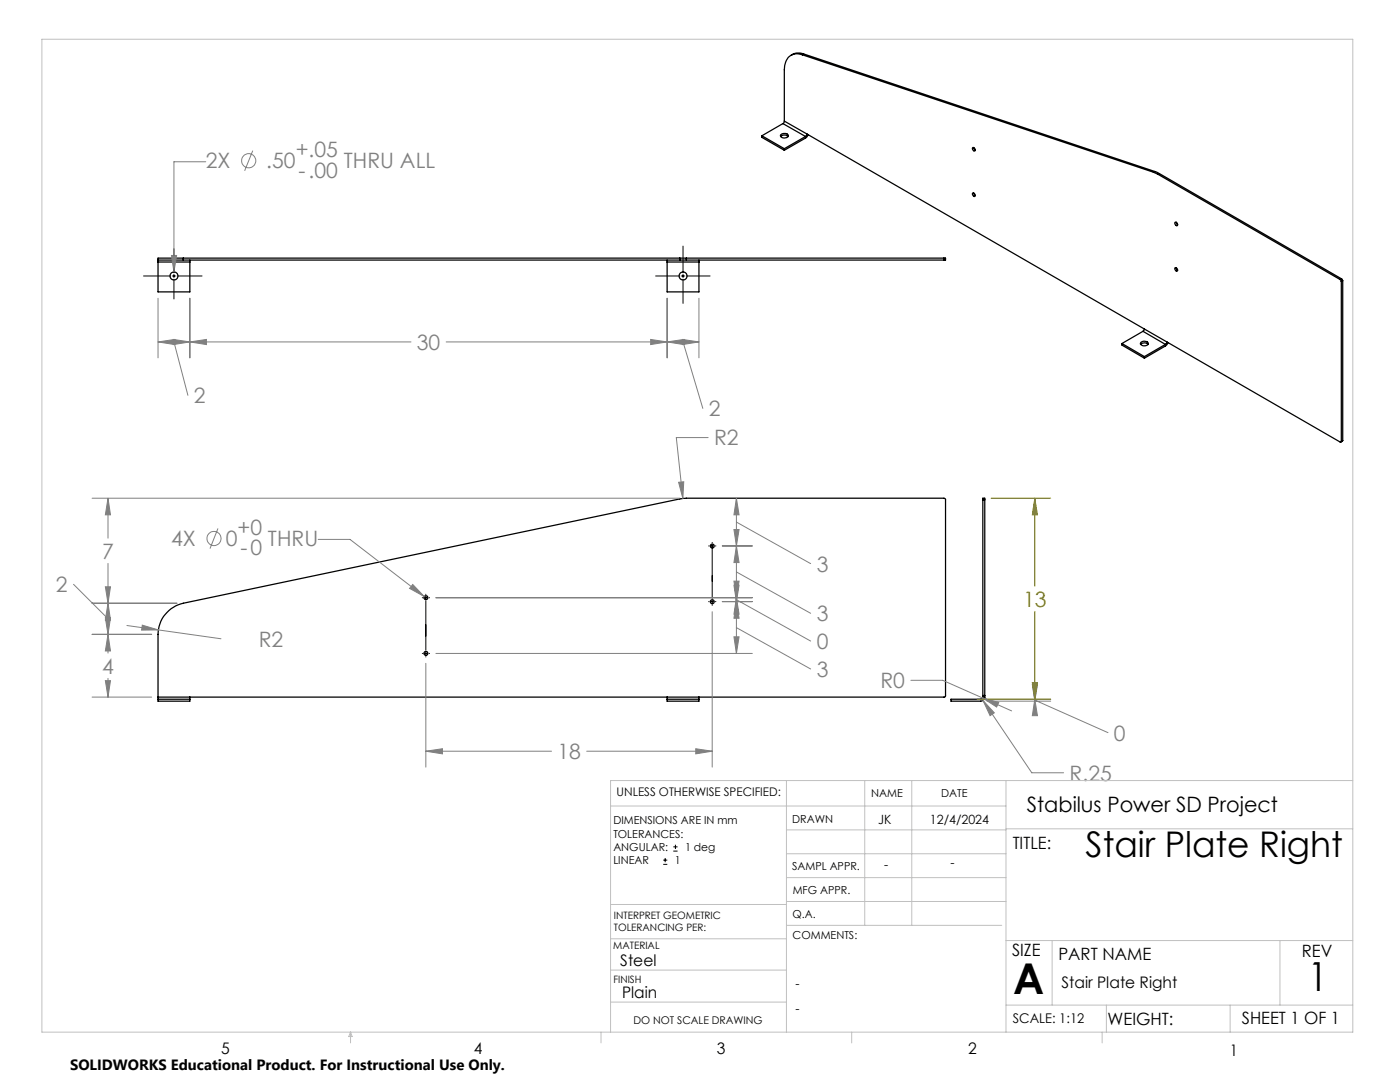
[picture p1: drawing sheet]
<svg xmlns="http://www.w3.org/2000/svg" width="279mm" height="216mm" viewBox="0 0 279 216" stroke-linecap="round" stroke-linejoin="round" font-family="sans-serif">
<g fill="none" stroke="#000" stroke-width=".25">
<path d="M160.1 10.9a2.55 2.55 0 0 0-3.5 2.6l-.1 10.7M160.1 10.9l70.1 23.5M160.4 10.8a2.53 2.53 0 0 0-2.5 .2M160.4 10.8l-.3 .1M160.4 10.8l70.1 23.4M152 27.1l4.5 2.6M152 27.1v.3l4.5 2.6M155.8 27.2a1.09 1.09 0 0 1 1.5 0M155.8 26.9a.91 .91 0 0 1 1.5 .3 .91 .91 0 0 1-1.5-.2zM156.2 24.7l4.6 2.5M156.2 24.7l-4.2 2.4M156.5 24.2l-.3 .5"/>
<path d="M156.5 24.2l4.5 2.5M156.5 29.7v.3M160.8 27.2l-4.3 2.5M161 26.7l-.2 .5M161 26.7l67.4 39M161.3 26.9l-.5 .7-4.3 2.4M194.1 29.5a.36 .36 0 0 1 .4 .2 .36 .36 0 0 1-.1 .4l-.3-.3zM194.1 38.6a.37 .37 0 0 1 .5 .2 .37 .37 0 0 1-.2 .4l-.3-.3zM194.3 29.5l.3 .5M194.3 38.5l.3 .5M230.2 34.4l.9 .4M230.5 34.2l.9 .4"/>
<path d="M230.5 34.2l-.3 .2M231.1 34.8l36.3 21M231.4 34.6l-.3 .2M231.4 34.6l36.3 21M31.5 51.9h5.1M31.5 51.9v.4M31.5 52.3v5.9h6.4v-5.9M31.5 52.3h6.4M36.6 51.5h-5.1v.4M36.6 51.5h99.1M36.6 51.9h99.1M36.6 51.5v.4"/>
<path d="M37.9 51.9v.4M133.1 51.9v.4M133.1 52.3v5.9h6.4v-5.9M133.1 52.3h6.4M135.7 51.5h1.3M135.7 51.9h1.3M135.7 51.5v.4M137 51.5v.4M137 51.5h51.4M137 51.9h51.4M139.5 51.9v.4M188.4 51.5h.3v.4h-.3"/>
<path d="M188.4 51.5v.4M234.5 44.4a.39 .39 0 0 1 .4 .2 .39 .39 0 0 1-.1 .4l-.2-.2zM234.5 53.4a.39 .39 0 0 1 .4 .2 .39 .39 0 0 1-.1 .5l-.2-.2zM234.7 44.3l.3 .5M234.7 53.4l.3 .5M267.4 55.8l.3 .4M267.7 56.2v31.9M267.7 55.6l.3 .4M267.7 55.6l-.3 .2M268 56l-.3 .2M268 56v31.9M223.9 68.5l4.5 2.7"/>
<path d="M223.9 68.5v.4l4.5 2.6M227.6 68.4a.9 .9 0 0 1 1.6 .3 1.01 1.01 0 0 1-1.6-.1zM227.6 68.7a1.09 1.09 0 0 1 1.5 0M228.1 66.1l-4.2 2.4M228.1 66.1l4.5 2.6M228.4 65.7l-.3 .4M228.4 65.7l4.5 2.5M228.4 71.2v.3M232.6 68.7l-4.2 2.5M232.9 68.2l34.5 20h.2l.1-.1M232.9 68.2l-.3 .5M233.1 68.4l-.5 .6-4.2 2.5"/>
<path d="M196.1 99.7v-.3h.4v.3M196.1 99.7h.4M196.1 99.7v39.1M196.5 99.7v39.1M268 87.9l-.4 .3M268 87.9l-.3 .2M31.5 139.1v.4M31.5 139.5h6.4M31.5 139.5v.4h6.4v-.4M33.3 122.2l.8-.7 1-.6 1.5-.5 99.7-21h52.1l.3 .2v39.3l-.2 .2h-157v-12.5a6.4 6.4 0 0 1 1.8-4.4zM37.9 139.1v.4M133.1 139.1v.4"/>
<path d="M133.1 139.5h6.4M133.1 139.5v.4h6.4v-.4M139.5 139.1v.4M196.1 138.8v.3M196.1 139.1v.2l-.4 .2h-5.9v.4h5.9a.85 .85 0 0 0 .8-.8M196.1 139.1h.4M196.1 138.8h.4M196.5 138.8v.3"/>
<circle cx="34.7" cy="55.1" r=".81"/>
<circle cx="136.3" cy="55.1" r=".81"/>
<circle cx="85" cy="119.3" r=".39"/>
<circle cx="142.2" cy="109" r=".39"/>
<circle cx="85" cy="130.4" r=".39"/>
<circle cx="142.2" cy="120.1" r=".39"/>
</g>
<g fill="none" stroke="#808080" stroke-width=".2">
<path d="M41.1 32.3h-6.4v22M50.4 30.1l-1.6 4M31.5 59.5v11.9M34.2 51h1l-.5 3.3zM37.9 59.5v11.9M133.1 59.5v11.9M139.5 59.5v11.9M31.5 68.2l3.4-.5v1.1zM31.5 68.2h50.5M34.6 67.7l3.3 .5-3.3 .6zM34.7 68.2l2.8 10.7M37.9 68.2l3.3-.5v1.1z"/>
<path d="M89 68.2h50.5M129.9 67.7l3.2 .5-3.2 .6zM133.1 68.2l3.4-.5v1.1zM136.2 67.7l3.3 .5-3.3 .6zM136.3 68.2l4 13.3M18.4 99.4h117.3M21.6 99.4l.4 3.3h-1zM21.6 99.4v8M135.4 96.2l1.1-.1-.2 3.3zM141.3 87.3h-6.3l1.3 12.1M147 99.4l.5 3.3h-1zM147 99.4v31"/>
<path d="M14.7 116.6l6.9 6.9M21 117.1h1l-.4 3.3zM21.6 112.4v17.9M43.5 105.4l-1.6 4.1M63.5 107.6h6.3l14.9 11.4M82.4 116.6l2.3 2.4-3-1.6zM87 119.3h63.1M144.1 108.9h6M146.5 105.7h1l-.5 3.2zM146.5 116h1l-.5 3.3zM146.5 116.8h1l-.5 3.3zM147 108.9l.5 3.4h-1z"/>
<path d="M147 119.3l.5 3.3h-1zM147 104.2l14.8 8.3M147 114.1l14.8 8.3M147 119.7l14.8 8.2M18.4 139.1h11.9M18.4 126.6h11.9M18.4 120.4h16.9M21 135.8h1l-.4 3.3zM21 123.3h1l-.4 3.3zM21.6 126.6l.4 3.3h-1zM21.6 120.4l.4 3.3h-1zM21.6 135.4v3.7"/>
<path d="M25.3 124.8l18.8 2.7M28.4 124.7l3.2 1h-3.3zM85 132.4v20.7M87 130.4h63.1M142.1 122.1v31M144.1 120.1h6M146.5 127.1h1l-.5 3.3zM147 120.1l.5 3.3h-1zM147 125.2l14.8 8.3M181.8 135.7h6.3l8 3.6M195 139.5h14.7M196.1 139.3l3.2 .9-.4 .9z"/>
<path d="M196.1 139.3l5.8 2.6M196.2 139.8l2.2 2.4-.8 .6zM196.2 139.8l9.7 14.4h6.4M197 139.9h12.7M206 136.6h1l-.5 3.3zM206.5 139.5l.5 3.3h-1zM206.5 139.5v.4M206.5 139.7l14.6 6.5M85 149.9l3.3-.5v1zM85 149.9h25.1M117.1 149.9h25M138.9 149.4l3.2 .5-3.2 .5z"/>
<circle cx="49.6" cy="32.1" r="1.41"/>
<circle cx="42.7" cy="107.4" r="1.42"/>
</g>
<g fill="none" stroke="#000" stroke-width=".2">
<path d="M28.6 55.1h5.5M34.4 55.1h.6M34.7 49.6v4.8M34.7 54.8v.6M34.7 55.7v4M35.3 55.1h5M130.8 55.1h4.9M136 55.1h.6M136.3 49.1v5.3M136.3 54.8v.6M136.3 55.7v4.8M136.9 55.1h4.8"/>
<path d="M84.3 119.3h.1M84.7 119.3h.6M85 118.6h.1M85 119v.6M85 119.9v9.9M85.6 119.3h.1M141.4 108.9h.1M141.8 108.9h.7M142.1 108.2v.1M142.1 108.6v.7M142.1 109.6v9.8M142.1 119.7v.7"/>
<path d="M142.8 108.9h.1M84.3 130.4h.1M84.7 130.4h.6M85 130.1v.6M85 131v.1M85.6 130.4h.1M141.4 120.1h.1M141.8 120.1h.7M142.1 120.7v.1M142.8 120.1h.1M132.4 172.5h.8M132.4 171.6h.8"/>
<path d="M132.8 171.2v.8M134.4 169.8h.8M134.4 169h.8M134.8 168.6v.8"/>
</g>
<path d="M197.8 99.4h11.9M206.5 99.4l.5 3.3h-1zM206.5 99.4v17.5M195 139.5h14.7M206 136.2h1l-.5 3.3zM206.5 122v17.5" fill="none" stroke="#808000" stroke-width=".2"/>
<g fill="none" stroke="#c0c0c0" stroke-width=".2">
<path d="M8.4 7.8h261.6v198.2h-261.6zM157 155.8v50.2M172.6 155.8v28.8M182 155.8v28.8M200.8 155.8v50.2M270 155.8h-148.2v50.2M121.8 160.8h79M157 170.4h43.8M157 165.6h43.8M157 175.1h43.8M157 179.9h43.8M200.8 165.4h69.2"/>
<path d="M121.8 200h35.2M121.8 193.6h35.2M121.8 187.3h35.2M121.8 180.5h35.2M157 184.6h42.9M200.8 187.7h69.2M210 187.7v12.9M255.4 187.7v12.9M70 206v2.1M70 206l.3 .8h-.7zM119.9 206v2.1M170 206v2.1"/>
<path d="M200.8 200.6h69.2M220 206v2.1M220.8 200.6v5.4M245.5 200.6v5.4"/>
</g>
<path d="M21 135.8h1l-.4 3.3zM21.6 126.6l.4 3.3h-1zM21 123.3h1l-.4 3.3zM21.6 120.4l.4 3.3h-1zM21 117.1h1l-.4 3.3zM21.6 99.4l.4 3.3h-1zM28.4 124.7l-.1 1h3.3zM135.4 96.2l.9 3.2 .2-3.3zM147 99.4l.5 3.3h-1zM146.5 105.7h1l-.5 3.2zM147 108.9l.5 3.4h-1zM146.5 116h1l-.5 3.3zM147 119.3l.5 3.3h-1zM146.5 116.8h1l-.5 3.3zM147 120.1l.5 3.3h-1zM146.5 127.1h1l-.5 3.3zM85 149.9l3.3-.5v1zM138.9 149.4l3.2 .5-3.2 .5zM82.4 116.6l-.7 .8 3 1.6zM31.5 68.2l3.4-.5v1.1zM34.6 67.7l3.3 .5-3.3 .6zM37.9 68.2l3.3-.5v1.1zM129.9 67.7l3.2 .5-3.2 .6zM133.1 68.2l3.4-.5v1.1zM136.2 67.7l3.3 .5-3.3 .6zM34.2 51l.5 3.3 .5-3.3zM206 136.6h1l-.5 3.3zM206.5 139.5l.5 3.3h-1zM196.2 139.8l1.4 3 .8-.6zM196.1 139.3l2.8 1.8 .4-.9z" fill="#808080"/>
<path d="M206 136.2h1l-.5 3.3zM206.5 99.4l.5 3.3h-1z" fill="#808000"/>
<text font-size="8.5" x="202.2" y="198.3">A</text>
<text font-size="8" x="261" y="197.8">1</text>
<text font-size="7.1" x="216.7" y="171">Stair Plate Right</text>
<g font-size="4.2" fill="#808080">
<text x="41.1" y="33.6">2X</text>
<text x="53.2" y="33.6">.50</text>
<text x="59" y="31.3">+.05</text>
<text x="59.6" y="35.4">-.00</text>
<text x="68.6" y="33.6">THRU ALL</text>
<text x="83.2" y="69.8">30</text>
<text x="38.7" y="80.5">2</text>
<text x="141.4" y="83.1">2</text>
<text x="142.5" y="88.9">R2</text>
<text x="47.4" y="106.7">+0</text>
<text x="20.4" y="111.5">7</text>
<text x="34.2" y="109">4X</text>
<text x="45.1" y="109">0</text>
<text x="48" y="110.8">-0</text>
<text x="53.5" y="109">THRU</text>
<text x="11.2" y="118.2">2</text>
<text x="163" y="114">3</text>
<text x="163" y="124">3</text>
<text x="51.6" y="129.1">R2</text>
<text x="163" y="129.5">0</text>
<text x="20.4" y="134.4">4</text>
<text x="163" y="135.1">3</text>
<text x="175.7" y="137.3">R0</text>
<text x="222.3" y="147.8">0</text>
<text x="111.2" y="151.5">18</text>
<text x="213.5" y="155.8">R.25</text>
</g>
<text font-size="4.2" fill="#808000" x="204.2" y="121.1">13</text>
<text font-size="4.2" x="204.9" y="162.1">Stabilus Power SD Project</text>
<g font-size="3.4">
<text x="202.1" y="169.3">TITLE:</text>
<text x="202" y="190.8">SIZE</text>
<text x="211.2" y="191.5">PART NAME</text>
<text x="259.8" y="191">REV</text>
<text x="221" y="204.5">WEIGHT:</text>
<text x="247.8" y="204.4">SHEET 1 OF 1</text>
</g>
<g font-size="3.2">
<text x="123.8" y="192.7">Steel</text>
<text x="211.9" y="197.1">Stair Plate Right</text>
<text x="124.2" y="199.1">Plain</text>
<text x="44.2" y="210.4">5</text>
<text x="94.6" y="210.3">4</text>
<text x="143.1" y="210.4">3</text>
<text x="193.2" y="210.3">2</text>
<text x="245.4" y="210.6">1</text>
</g>
<text font-size="3" x="14" y="213.5">SOLIDWORKS Educational Product. For Instructional Use Only.</text>
<text font-size="2.7" x="202.1" y="204">SCALE: 1:12</text>
<g font-size="2.5">
<text x="175.3" y="164.5">JK</text>
<text x="185.6" y="164.5">12/4/2024</text>
<text x="176.5" y="173.4">-</text>
<text x="189.7" y="173">-</text>
<text x="158.8" y="197.2">-</text>
<text x="158.8" y="202.2">-</text>
</g>
<text font-size="2.4" x="123.1" y="158.9">UNLESS OTHERWISE SPECIFIED:</text>
<g font-size="2.2">
<text x="173.9" y="159.1">NAME</text>
<text x="187.8" y="158.9">DATE</text>
<text x="122.4" y="164.5">DIMENSIONS ARE IN mm</text>
<text x="122.4" y="167.1">TOLERANCES:</text>
<text x="158.1" y="164.2">DRAWN</text>
<text x="122.4" y="172.4">LINEAR</text>
<text x="122.4" y="169.8">ANGULAR:</text>
<text x="134.7" y="172.4">1</text>
<text x="136.7" y="169.8">1 deg</text>
<text x="158.1" y="173.7">SAMPL APPR.</text>
<text x="158.2" y="178.4">MFG APPR.</text>
<text x="158.2" y="183.2">Q.A.</text>
<text x="158.2" y="187.4">COMMENTS:</text>
</g>
<text font-size="2.1" x="126.4" y="204.3">DO NOT SCALE DRAWING</text>
<g font-size="2">
<text x="122.5" y="183.3">INTERPRET GEOMETRIC</text>
<text x="122.5" y="185.9">TOLERANCING PER:</text>
<text x="122.4" y="189.4">MATERIAL</text>
<text x="122.4" y="196.2">FINISH</text>
</g>
</svg>
